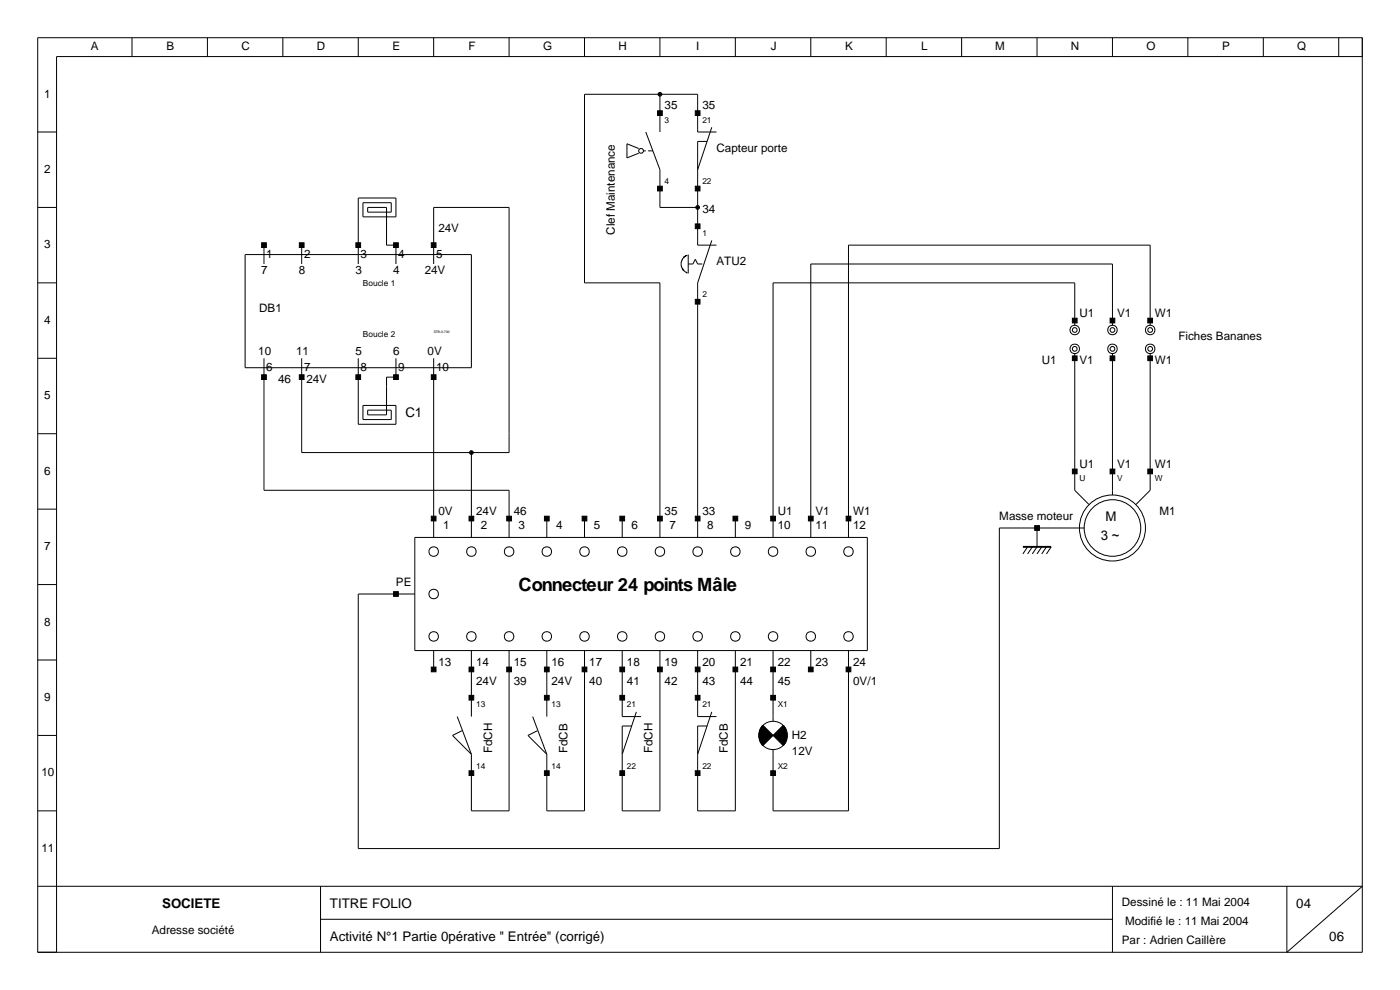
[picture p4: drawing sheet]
<svg xmlns="http://www.w3.org/2000/svg" width="297mm" height="210mm" viewBox="0 0 297 210" stroke-linecap="round" stroke-linejoin="round" font-family="sans-serif">
<g fill="none" stroke="#000" stroke-width=".21">
<path d="M8 8h281v194h-281zM28 8v4M44 8v4M60 8v4M76 8v4M92 8v4M108 8v4M124 8v4M140 8v4M156 8v4M172 8v4M188 8v4"/>
<path d="M204 8v4M220 8v4M236 8v4M252 8v4M268 8v4M284 8v4M289 12h-277v190M8 28h4M135.5 31.5l-2.5-1v3l2.5-1M136.5 32h.5M137 28l3 8v8h8M137.5 32h1"/>
<path d="M140 20v8M150 30h-2v22h4M151 27l-3 9M152 28h-4v-8h-24v40h16v54M8 44h4M52 54h48v24h-48zM56 52v4M64 52v4M76 56v-14h8v4h-7v-3h6v2h-5v-1h4v8h2v4M92 56v-12h16v52h-44v-20M145.8 54.1l-.2 .1a2.03 2.03 0 0 0-1.1 1.9 2.03 2.03 0 0 0 1.3 1.8M146 56h1l.5-1 .5 1h1"/>
<path d="M146 54v4M151 51l-3 9v54M8 60h4M8 76h4M56 76v28h52v10M76 76v14h8v-4h-7v3h6v-2h-5v1h4v-8h2v-4M92 76v38M228 69v-9h-64v54M228 75v29l3 3M236 69v-13h-64v58M236 75v30M244 69v-17h-64v62"/>
<path d="M244 75v29l-3 3M8 92h4M100 96v18M8 108h4M88 114h96v24h-96zM116 110v4M124 110v4M132 110v4M156 110v4M218 116l-1 1.5M219 116l-1 1.5M220 112v4l-1 1.5"/>
<path d="M221 116l-1 1.5M222 116l-1 1.5M223 116l-1 1.5M230 112h-18v68h-136v-54h12M8 124h4M92 138v4M100 138v14M108 138v34h-8v-12M116 138v14M124 138v34h-8v-12M132 138v14h4M140 138v34h-8v-18h2"/>
<path d="M148 138v14h4M156 138v34h-8v-18h2M164 138v15M172 138v4M180 138v34h-16v-13M8 140h4M8 156h4M97 152l3 8M98 155l-2 1 4 4M113 152l3 8M114 155l-2 1 4 4M135 151l-3 9"/>
<path d="M151 151l-3 9M164 153a3 3 0 0 0-3 3 3 3 0 0 0 3 3M164 153a3 3 0 0 1 3 3 3 3 0 0 1-3 3M8 172h4M8 188h281l-16 14v-14M68 188v14M68 195h168M236 188v14"/>
<circle cx="136" cy="32" r=".51"/>
<circle cx="228" cy="70" r="1.01"/>
<circle cx="228" cy="74" r="1.01"/>
<circle cx="228" cy="74" r=".51"/>
<circle cx="228" cy="70" r=".51"/>
<circle cx="236" cy="70" r="1.01"/>
<circle cx="236" cy="74" r="1.01"/>
<circle cx="236" cy="74" r=".51"/>
<circle cx="236" cy="70" r=".51"/>
<circle cx="244" cy="70" r="1.01"/>
<circle cx="244" cy="74" r="1.01"/>
<circle cx="244" cy="70" r=".51"/>
<circle cx="244" cy="74" r=".51"/>
<circle cx="92" cy="117" r="1.01"/>
<circle cx="100" cy="117" r="1.01"/>
<circle cx="108" cy="117" r="1.01"/>
<circle cx="116" cy="117" r="1.01"/>
<circle cx="124" cy="117" r="1.01"/>
<circle cx="132" cy="117" r="1.01"/>
<circle cx="140" cy="117" r="1.01"/>
<circle cx="148" cy="117" r="1.01"/>
<circle cx="156" cy="117" r="1.01"/>
<circle cx="164" cy="117" r="1.01"/>
<circle cx="172" cy="117" r="1.01"/>
<circle cx="180" cy="117" r="1.01"/>
<circle cx="236" cy="112" r="6"/>
<circle cx="236" cy="112" r="7"/>
<circle cx="92" cy="135" r="1.01"/>
<circle cx="92" cy="126" r="1.01"/>
<circle cx="100" cy="135" r="1.01"/>
<circle cx="108" cy="135" r="1.01"/>
<circle cx="116" cy="135" r="1.01"/>
<circle cx="124" cy="135" r="1.01"/>
<circle cx="132" cy="135" r="1.01"/>
<circle cx="140" cy="135" r="1.01"/>
<circle cx="148" cy="135" r="1.01"/>
<circle cx="156" cy="135" r="1.01"/>
<circle cx="164" cy="135" r="1.01"/>
<circle cx="172" cy="135" r="1.01"/>
<circle cx="180" cy="135" r="1.01"/>
</g>
<g fill="#000" stroke="#000" stroke-width=".21">
<path d="M139.5 23.5h1v1h-1zM147.5 23.5h1v1h-1zM55.5 51.5h1v1h-1zM63.5 51.5h1v1h-1zM75.5 51.5h1v1h-1zM83.5 51.5h1v1h-1zM91.5 51.5h1v1h-1zM139.5 39.5h1v1h-1zM147.5 39.5h1v1h-1zM147.5 47.5h1v1h-1zM147.5 63.5h1v1h-1zM227.5 75.5h1v1h-1z"/>
<path d="M227.5 67.5h1v1h-1zM235.5 75.5h1v1h-1zM235.5 67.5h1v1h-1zM243.5 75.5h1v1h-1zM243.5 67.5h1v1h-1zM55.5 79.5h1v1h-1zM63.5 79.5h1v1h-1zM75.5 79.5h1v1h-1zM83.5 79.5h1v1h-1zM91.5 79.5h1v1h-1zM91.5 109.5h1v1h-1zM99.5 109.5h1v1h-1z"/>
<path d="M107.5 109.5h1v1h-1zM115.5 109.5h1v1h-1zM123.5 109.5h1v1h-1zM131.5 109.5h1v1h-1zM139.5 109.5h1v1h-1zM147.5 109.5h1v1h-1zM155.5 109.5h1v1h-1zM163.5 109.5h1v1h-1zM171.5 109.5h1v1h-1zM179.5 109.5h1v1h-1zM219.5 111.5h1v1h-1zM227.5 99.5h1v1h-1z"/>
<path d="M235.5 99.5h1v1h-1zM243.5 99.5h1v1h-1zM83.5 125.5h1v1h-1zM91.5 141.5h1v1h-1zM99.5 141.5h1v1h-1zM99.5 147.5h1v1h-1zM107.5 141.5h1v1h-1zM115.5 141.5h1v1h-1zM115.5 147.5h1v1h-1zM123.5 141.5h1v1h-1zM131.5 141.5h1v1h-1zM131.5 147.5h1v1h-1z"/>
<path d="M139.5 141.5h1v1h-1zM147.5 141.5h1v1h-1zM147.5 147.5h1v1h-1zM155.5 141.5h1v1h-1zM161.7 154l.2-.1 2.1 2.1-2.1 2.1-.5-.5-.4-1.1 .1-1.4zM163.5 141.5h1v1h-1zM163.5 147.5h1v1h-1zM166.1 153.9l.5 .5 .4 1.1-.1 1.4-.7 1.2-2.2-2.1zM171.5 141.5h1v1h-1zM179.5 141.5h1v1h-1zM99.5 163.5h1v1h-1zM115.5 163.5h1v1h-1z"/>
<path d="M131.5 163.5h1v1h-1zM147.5 163.5h1v1h-1zM163.5 163.5h1v1h-1z"/>
<path d="M139.8 19.7l.2-.1-.4 .4zM140 19.6l.4 .4zM140.4 20l-.4 .4zM139.6 20l.4 .4z"/>
<path d="M147.7 43.8l.3-.2-.4 .4zM148 43.6l.4 .4zM148.4 44l-.4 .4zM147.6 44l.4 .4z"/>
<path d="M99.7 95.8l.3-.2-.4 .4zM100 95.6l.4 .4zM100.4 96l-.4 .4zM99.6 96l.4 .4z"/>
</g>
<path d="M217 116h6" fill="none" stroke="#000" stroke-width=".4"/>
<path d="M140 19.6l.4 .4-.4 .4-.4-.4zM147.6 44l.4-.4 .4 .4-.4 .4zM99.6 96l.4-.4 .4 .4-.4 .4z" fill="#000"/>
<text font-size="3.9" x="110" y="125.5">Connecteur 24 points Mâle</text>
<g font-size="2.8">
<text x="86" y="88.5">C1</text>
<text x="234.5" y="110.5">M</text>
<text x="233.5" y="114.5">3 ~</text>
<text x="34.4" y="192.5">SOCIETE</text>
<text x="70" y="192.5">TITRE FOLIO</text>
<text x="275" y="192.5">04</text>
<text x="70" y="199.5">Activité N°1 Partie 0pérative &quot; Entrée&quot; (corrigé)</text>
<text x="282" y="199.5">06</text>
</g>
<g font-size="2.5">
<text x="19.3" y="10.7">A</text>
<text x="35.3" y="10.7">B</text>
<text x="51.2" y="10.7">C</text>
<text x="67.2" y="10.7">D</text>
<text x="83.3" y="10.7">E</text>
<text x="99.4" y="10.7">F</text>
<text x="115.2" y="10.7">G</text>
<text x="131.2" y="10.7">H</text>
<text x="147.7" y="10.7">I</text>
<text x="163.5" y="10.7">J</text>
<text x="179.3" y="10.7">K</text>
<text x="195.4" y="10.7">L</text>
<text x="211.1" y="10.7">M</text>
<text x="227.2" y="10.7">N</text>
<text x="243.2" y="10.7">O</text>
<text x="259.3" y="10.7">P</text>
<text x="275.2" y="10.7">Q</text>
<text x="9.4" y="20.7">1</text>
<text x="141" y="23.2">35</text>
<text x="149" y="23.2">35</text>
<text x="152" y="32.2">Capteur porte</text>
<text x="9.4" y="36.7">2</text>
<text x="149" y="45.2">34</text>
<text x="9.4" y="52.7">3</text>
<text x="93" y="49.2">24V</text>
<text x="130.4" y="49.8" transform="rotate(-90 130.4 49.8)">Clef Maintenance</text>
<text x="55.4" y="58.2">7</text>
<text x="56.5" y="54.7">1</text>
<text x="63.4" y="58.2">8</text>
<text x="64.5" y="54.7">2</text>
<text x="75.4" y="58.2">3</text>
<text x="76.5" y="54.7">3</text>
<text x="83.4" y="58.2">4</text>
<text x="84.5" y="54.7">4</text>
<text x="90.1" y="58.2">24V</text>
<text x="92.5" y="54.7">5</text>
<text x="152" y="56.2">ATU2</text>
<text x="9.4" y="68.7">4</text>
<text x="55" y="66.2">DB1</text>
<text x="229" y="67.2">U1</text>
<text x="237" y="67.2">V1</text>
<text x="245" y="67.2">W1</text>
<text x="54.8" y="75.2">10</text>
<text x="62.8" y="75.2">11</text>
<text x="75.4" y="75.2">5</text>
<text x="83.4" y="75.2">6</text>
<text x="90.7" y="75.2">0V</text>
<text x="221" y="77.2">U1</text>
<text x="229" y="77.2">V1</text>
<text x="245" y="77.2">W1</text>
<text x="250" y="72.2">Fiches Bananes</text>
<text x="56.5" y="78.7">6</text>
<text x="59" y="81.2">46</text>
<text x="64.5" y="78.7">7</text>
<text x="65" y="81.2">24V</text>
<text x="76.5" y="78.7">8</text>
<text x="84.5" y="78.7">9</text>
<text x="92.5" y="78.7">10</text>
<text x="9.4" y="84.7">5</text>
<text x="9.4" y="100.7">6</text>
<text x="229" y="99.2">U1</text>
<text x="237" y="99.2">V1</text>
<text x="245" y="99.2">W1</text>
<text x="93" y="109.2">0V</text>
<text x="94" y="112.2">1</text>
<text x="101" y="109.2">24V</text>
<text x="102" y="112.2">2</text>
<text x="109" y="109.2">46</text>
<text x="110" y="112.2">3</text>
<text x="118" y="112.2">4</text>
<text x="126" y="112.2">5</text>
<text x="134" y="112.2">6</text>
<text x="141" y="109.2">35</text>
<text x="142" y="112.2">7</text>
<text x="149" y="109.2">33</text>
<text x="150" y="112.2">8</text>
<text x="158" y="112.2">9</text>
<text x="165" y="112.2">10</text>
<text x="165" y="109.2">U1</text>
<text x="173" y="112.2">11</text>
<text x="173" y="109.2">V1</text>
<text x="181" y="112.2">12</text>
<text x="181" y="109.2">W1</text>
<text x="212" y="110.2">Masse moteur</text>
<text x="246" y="109.2">M1</text>
<text x="9.4" y="116.7">7</text>
<text x="84" y="124.2">PE</text>
<text x="9.4" y="132.7">8</text>
<text x="93" y="141.2">13</text>
<text x="101" y="141.2">14</text>
<text x="109" y="141.2">15</text>
<text x="117" y="141.2">16</text>
<text x="125" y="141.2">17</text>
<text x="133" y="141.2">18</text>
<text x="141" y="141.2">19</text>
<text x="149" y="141.2">20</text>
<text x="157" y="141.2">21</text>
<text x="165" y="141.2">22</text>
<text x="173" y="141.2">23</text>
<text x="181" y="141.2">24</text>
<text x="9.4" y="148.7">9</text>
<text x="101" y="145.2">24V</text>
<text x="109" y="145.2">39</text>
<text x="117" y="145.2">24V</text>
<text x="125" y="145.2">40</text>
<text x="133" y="145.2">41</text>
<text x="141" y="145.2">42</text>
<text x="149" y="145.2">43</text>
<text x="157" y="145.2">44</text>
<text x="165" y="145.2">45</text>
<text x="181" y="145.2">0V/1</text>
<text x="104.4" y="159.8" transform="rotate(-90 104.4 159.8)">FdCH</text>
<text x="120.4" y="159.8" transform="rotate(-90 120.4 159.8)">FdCB</text>
<text x="138.4" y="159.8" transform="rotate(-90 138.4 159.8)">FdCH</text>
<text x="154.4" y="159.8" transform="rotate(-90 154.4 159.8)">FdCB</text>
<text x="168" y="156.7">H2</text>
<text x="168" y="160.2">12V</text>
<text x="8.8" y="164.7">10</text>
<text x="8.8" y="180.7">11</text>
<text x="238" y="192.2">Dessiné le : 11 Mai 2004</text>
<text x="238.7" y="196.2">Modifié le : 11 Mai 2004</text>
<text x="32.2" y="198.2">Adresse société</text>
<text x="238" y="200.2">Par : Adrien Caillère</text>
</g>
<g font-size="1.8">
<text x="141" y="26.1">3</text>
<text x="149" y="26.1">21</text>
<text x="141" y="39.1">4</text>
<text x="149" y="39.1">22</text>
<text x="149" y="50.1">1</text>
<text x="77" y="60.6">Boucle 1</text>
<text x="149" y="63.1">2</text>
<text x="77" y="71.6">Boucle 2</text>
<text x="229" y="102.1">U</text>
<text x="237" y="102.1">V</text>
<text x="245" y="102.1">W</text>
<text x="101" y="150.1">13</text>
<text x="117" y="150.1">13</text>
<text x="133" y="150.1">21</text>
<text x="149" y="150.1">21</text>
<text x="165" y="150.1">X1</text>
<text x="101" y="163.1">14</text>
<text x="117" y="163.1">14</text>
<text x="133" y="163.1">22</text>
<text x="149" y="163.1">22</text>
<text x="165" y="163.1">X2</text>
</g>
<text font-size=".7" x="92" y="70.6">STB-0-700</text>
</svg>
